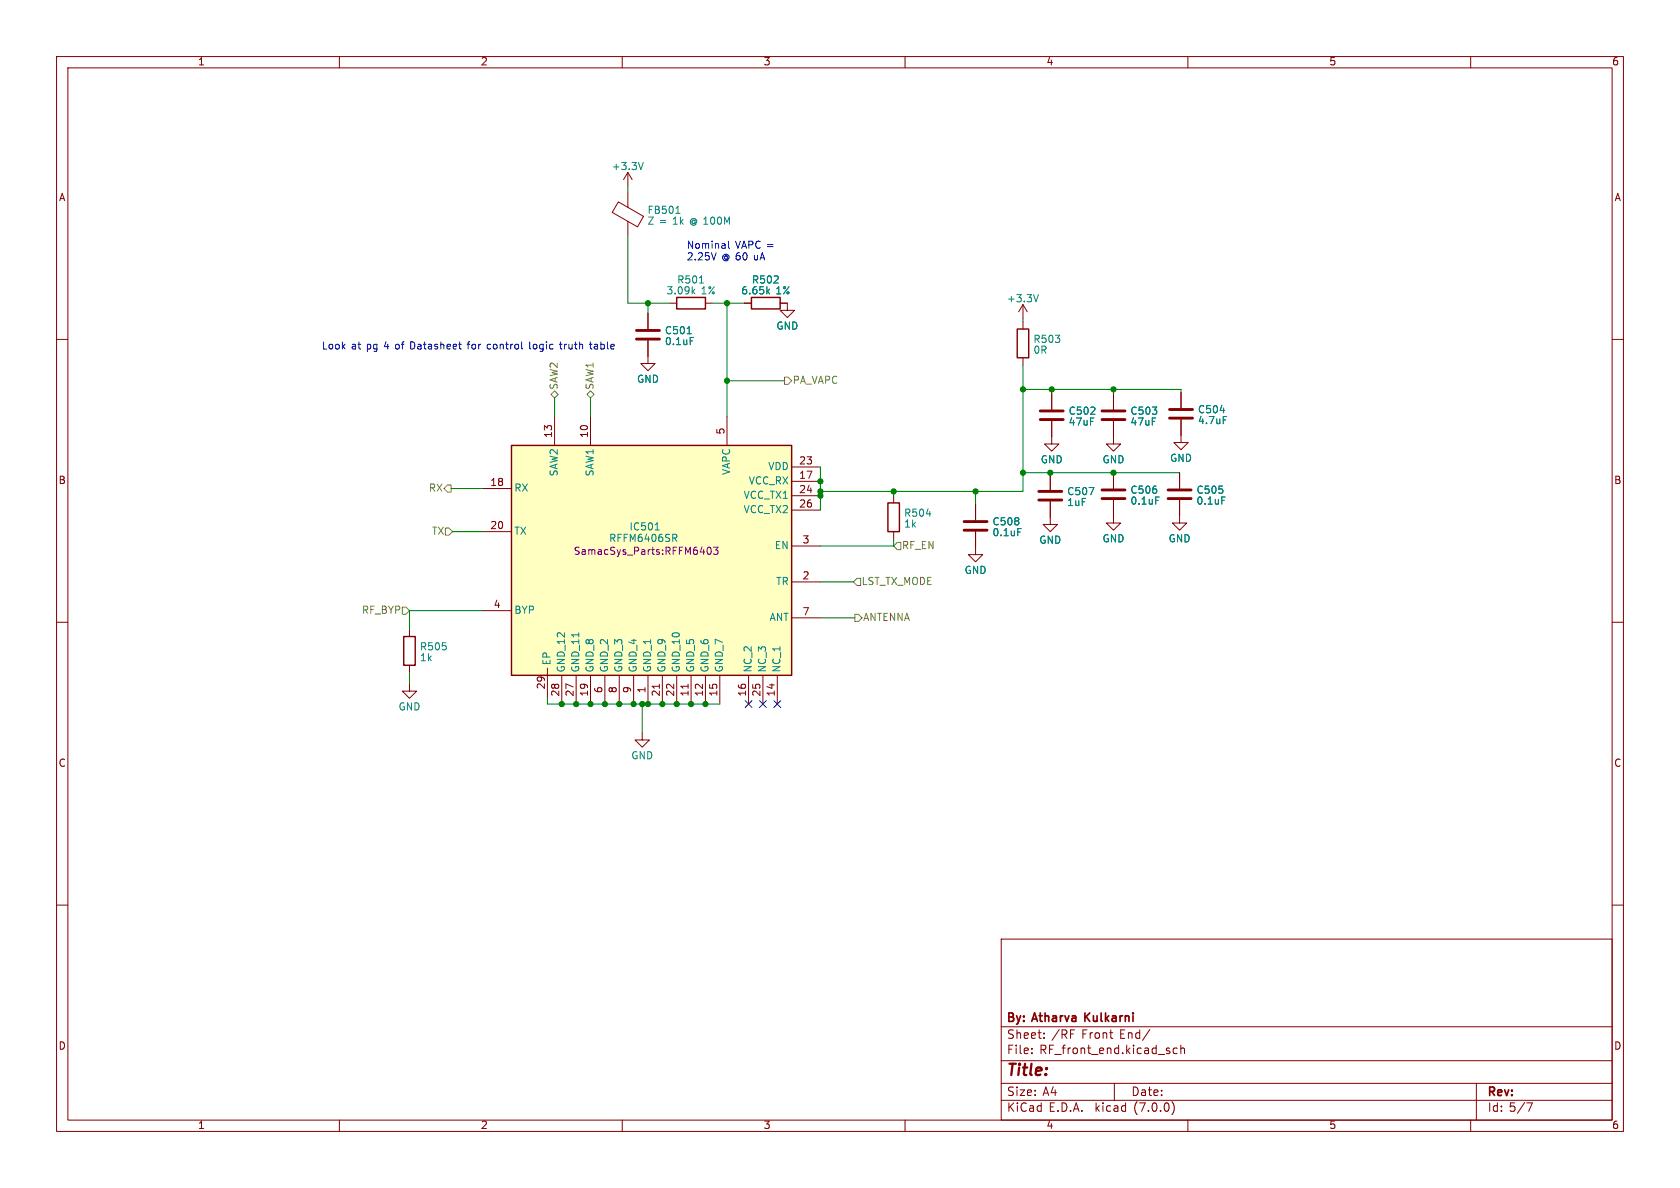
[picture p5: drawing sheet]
(kicad_sch (version 20230121) (generator eeschema)

 (paper "A4")

 (title_block
  (company "By: Atharva Kulkarni"))

 (lib_symbols
  (symbol "Device:C" (pin_numbers hide) (pin_names (offset 0.254)) (in_bom yes) (on_board yes)
   (property "Reference" "C" (at 0.635 2.54 0) (effects (font (size 1.27 1.27)) (justify left)))
   (property "Value" "C" (at 0.635 -2.54 0) (effects (font (size 1.27 1.27)) (justify left)))
   (property "Footprint" "" (at 0.9652 -3.81 0) (effects (font (size 1.27 1.27)) hide))
   (property "Datasheet" "~" (at 0 0 0) (effects (font (size 1.27 1.27)) hide))
   (symbol "C_0_1"
    (polyline (pts (xy -2.032 -0.762) (xy 2.032 -0.762)) (stroke (width 0.508) (type default)) (fill (type none)))
    (polyline (pts (xy -2.032 0.762) (xy 2.032 0.762)) (stroke (width 0.508) (type default)) (fill (type none))))
   (symbol "C_1_1"
    (pin passive line (at 0 3.81 270) (length 2.794) (name "~" (effects (font (size 1.27 1.27)))) (number "1" (effects (font (size 1.27 1.27)))))
    (pin passive line (at 0 -3.81 90) (length 2.794) (name "~" (effects (font (size 1.27 1.27)))) (number "2" (effects (font (size 1.27 1.27)))))))
  (symbol "Device:FerriteBead" (pin_numbers hide) (pin_names (offset 0)) (in_bom yes) (on_board yes)
   (property "Reference" "FB" (at -3.81 0.635 90) (effects (font (size 1.27 1.27))))
   (property "Value" "FerriteBead" (at 3.81 0 90) (effects (font (size 1.27 1.27))))
   (property "Footprint" "" (at -1.778 0 90) (effects (font (size 1.27 1.27)) hide))
   (property "Datasheet" "~" (at 0 0 0) (effects (font (size 1.27 1.27)) hide))
   (symbol "FerriteBead_0_1"
    (polyline (pts (xy 0 -1.27) (xy 0 -1.2192)) (stroke (width 0) (type default)) (fill (type none)))
    (polyline (pts (xy 0 1.27) (xy 0 1.2954)) (stroke (width 0) (type default)) (fill (type none)))
    (polyline (pts (xy -2.7686 0.4064) (xy -1.7018 2.2606) (xy 2.7686 -0.3048) (xy 1.6764 -2.159) (xy -2.7686 0.4064)) (stroke (width 0) (type default)) (fill (type none))))
   (symbol "FerriteBead_1_1"
    (pin passive line (at 0 3.81 270) (length 2.54) (name "~" (effects (font (size 1.27 1.27)))) (number "1" (effects (font (size 1.27 1.27)))))
    (pin passive line (at 0 -3.81 90) (length 2.54) (name "~" (effects (font (size 1.27 1.27)))) (number "2" (effects (font (size 1.27 1.27)))))))
  (symbol "Device:R" (pin_numbers hide) (pin_names (offset 0)) (in_bom yes) (on_board yes)
   (property "Reference" "R" (at 2.032 0 90) (effects (font (size 1.27 1.27))))
   (property "Value" "R" (at 0 0 90) (effects (font (size 1.27 1.27))))
   (property "Footprint" "" (at -1.778 0 90) (effects (font (size 1.27 1.27)) hide))
   (property "Datasheet" "~" (at 0 0 0) (effects (font (size 1.27 1.27)) hide))
   (symbol "R_0_1"
    (rectangle (start -1.016 -2.54) (end 1.016 2.54) (stroke (width 0.254) (type default)) (fill (type none))))
   (symbol "R_1_1"
    (pin passive line (at 0 3.81 270) (length 1.27) (name "~" (effects (font (size 1.27 1.27)))) (number "1" (effects (font (size 1.27 1.27)))))
    (pin passive line (at 0 -3.81 90) (length 1.27) (name "~" (effects (font (size 1.27 1.27)))) (number "2" (effects (font (size 1.27 1.27)))))))
  (symbol "SamacSys_Parts:RFFM6403" (in_bom yes) (on_board yes)
   (property "Reference" "IC501" (at 28.702 -11.938 0) (effects (font (size 1.27 1.27))))
   (property "Value" "RFFM6406SR\n" (at 28.448 -13.97 0) (effects (font (size 1.27 1.27))))
   (property "Footprint" "RFFM6403" (at 28.956 -16.256 0) (effects (font (size 1.27 1.27))))
   (property "Datasheet" "https://www.qorvo.com/products/d/da000805" (at 29.21 -194.92 0) (effects (font (size 1.27 1.27)) (justify left top) hide))
   (property "Height" "1.05" (at 29.21 -394.92 0) (effects (font (size 1.27 1.27)) (justify left top) hide))
   (property "Manufacturer_Name" "Qorvo" (at 29.21 -494.92 0) (effects (font (size 1.27 1.27)) (justify left top) hide))
   (property "Manufacturer_Part_Number" "RFFM6403" (at 29.21 -594.92 0) (effects (font (size 1.27 1.27)) (justify left top) hide))
   (property "Mouser Part Number" "N/A" (at 29.21 -694.92 0) (effects (font (size 1.27 1.27)) (justify left top) hide))
   (property "Mouser Price/Stock" "https://www.mouser.com/Search/Refine.aspx?Keyword=N%2FA" (at 29.21 -794.92 0) (effects (font (size 1.27 1.27)) (justify left top) hide))
   (property "Arrow Part Number" "" (at 29.21 -894.92 0) (effects (font (size 1.27 1.27)) (justify left top) hide))
   (property "Arrow Price/Stock" "" (at 29.21 -994.92 0) (effects (font (size 1.27 1.27)) (justify left top) hide))
   (symbol "RFFM6403_1_1"
    (rectangle (start 5.08 2.54) (end 54.61 -38.1) (stroke (width 0.254) (type default)) (fill (type background)))
    (pin passive line (at 29.21 -43.18 90) (length 5.08) (name "GND_1" (effects (font (size 1.27 1.27)))) (number "1" (effects (font (size 1.27 1.27)))))
    (pin passive line (at 19.05 7.62 270) (length 5.08) (name "SAW1" (effects (font (size 1.27 1.27)))) (number "10" (effects (font (size 1.27 1.27)))))
    (pin passive line (at 36.83 -43.18 90) (length 5.08) (name "GND_5" (effects (font (size 1.27 1.27)))) (number "11" (effects (font (size 1.27 1.27)))))
    (pin passive line (at 39.37 -43.18 90) (length 5.08) (name "GND_6" (effects (font (size 1.27 1.27)))) (number "12" (effects (font (size 1.27 1.27)))))
    (pin passive line (at 12.7 7.62 270) (length 5.08) (name "SAW2" (effects (font (size 1.27 1.27)))) (number "13" (effects (font (size 1.27 1.27)))))
    (pin passive line (at 52.07 -43.18 90) (length 5.08) (name "NC_1" (effects (font (size 1.27 1.27)))) (number "14" (effects (font (size 1.27 1.27)))))
    (pin passive line (at 41.91 -43.18 90) (length 5.08) (name "GND_7" (effects (font (size 1.27 1.27)))) (number "15" (effects (font (size 1.27 1.27)))))
    (pin passive line (at 46.99 -43.18 90) (length 5.08) (name "NC_2" (effects (font (size 1.27 1.27)))) (number "16" (effects (font (size 1.27 1.27)))))
    (pin passive line (at 59.69 -3.81 180) (length 5.08) (name "VCC_RX" (effects (font (size 1.27 1.27)))) (number "17" (effects (font (size 1.27 1.27)))))
    (pin passive line (at 0 -5.08 0) (length 5.08) (name "RX" (effects (font (size 1.27 1.27)))) (number "18" (effects (font (size 1.27 1.27)))))
    (pin passive line (at 19.05 -43.18 90) (length 5.08) (name "GND_8" (effects (font (size 1.27 1.27)))) (number "19" (effects (font (size 1.27 1.27)))))
    (pin passive line (at 59.69 -21.59 180) (length 5.08) (name "TR" (effects (font (size 1.27 1.27)))) (number "2" (effects (font (size 1.27 1.27)))))
    (pin passive line (at 0 -12.7 0) (length 5.08) (name "TX" (effects (font (size 1.27 1.27)))) (number "20" (effects (font (size 1.27 1.27)))))
    (pin passive line (at 31.75 -43.18 90) (length 5.08) (name "GND_9" (effects (font (size 1.27 1.27)))) (number "21" (effects (font (size 1.27 1.27)))))
    (pin passive line (at 34.29 -43.18 90) (length 5.08) (name "GND_10" (effects (font (size 1.27 1.27)))) (number "22" (effects (font (size 1.27 1.27)))))
    (pin passive line (at 59.69 -1.27 180) (length 5.08) (name "VDD" (effects (font (size 1.27 1.27)))) (number "23" (effects (font (size 1.27 1.27)))))
    (pin passive line (at 59.69 -6.35 180) (length 5.08) (name "VCC_TX1" (effects (font (size 1.27 1.27)))) (number "24" (effects (font (size 1.27 1.27)))))
    (pin passive line (at 49.53 -43.18 90) (length 5.08) (name "NC_3" (effects (font (size 1.27 1.27)))) (number "25" (effects (font (size 1.27 1.27)))))
    (pin passive line (at 59.69 -8.89 180) (length 5.08) (name "VCC_TX2" (effects (font (size 1.27 1.27)))) (number "26" (effects (font (size 1.27 1.27)))))
    (pin passive line (at 16.51 -43.18 90) (length 5.08) (name "GND_11" (effects (font (size 1.27 1.27)))) (number "27" (effects (font (size 1.27 1.27)))))
    (pin passive line (at 13.97 -43.18 90) (length 5.08) (name "GND_12" (effects (font (size 1.27 1.27)))) (number "28" (effects (font (size 1.27 1.27)))))
    (pin passive line (at 11.43 -41.91 90) (length 5.08) (name "EP" (effects (font (size 1.27 1.27)))) (number "29" (effects (font (size 1.27 1.27)))))
    (pin passive line (at 59.69 -15.24 180) (length 5.08) (name "EN" (effects (font (size 1.27 1.27)))) (number "3" (effects (font (size 1.27 1.27)))))
    (pin passive line (at 0 -26.67 0) (length 5.08) (name "BYP" (effects (font (size 1.27 1.27)))) (number "4" (effects (font (size 1.27 1.27)))))
    (pin passive line (at 43.18 7.62 270) (length 5.08) (name "VAPC" (effects (font (size 1.27 1.27)))) (number "5" (effects (font (size 1.27 1.27)))))
    (pin passive line (at 21.59 -43.18 90) (length 5.08) (name "GND_2" (effects (font (size 1.27 1.27)))) (number "6" (effects (font (size 1.27 1.27)))))
    (pin passive line (at 59.69 -27.94 180) (length 5.08) (name "ANT" (effects (font (size 1.27 1.27)))) (number "7" (effects (font (size 1.27 1.27)))))
    (pin passive line (at 24.13 -43.18 90) (length 5.08) (name "GND_3" (effects (font (size 1.27 1.27)))) (number "8" (effects (font (size 1.27 1.27)))))
    (pin passive line (at 26.67 -43.18 90) (length 5.08) (name "GND_4" (effects (font (size 1.27 1.27)))) (number "9" (effects (font (size 1.27 1.27)))))))
  (symbol "power:+3.3V" (power) (pin_names (offset 0)) (in_bom yes) (on_board yes)
   (property "Reference" "#PWR" (at 0 -3.81 0) (effects (font (size 1.27 1.27)) hide))
   (property "Value" "+3.3V" (at 0 3.556 0) (effects (font (size 1.27 1.27))))
   (property "Footprint" "" (at 0 0 0) (effects (font (size 1.27 1.27)) hide))
   (property "Datasheet" "" (at 0 0 0) (effects (font (size 1.27 1.27)) hide))
   (symbol "+3.3V_0_1"
    (polyline (pts (xy -0.762 1.27) (xy 0 2.54)) (stroke (width 0) (type default)) (fill (type none)))
    (polyline (pts (xy 0 0) (xy 0 2.54)) (stroke (width 0) (type default)) (fill (type none)))
    (polyline (pts (xy 0 2.54) (xy 0.762 1.27)) (stroke (width 0) (type default)) (fill (type none))))
   (symbol "+3.3V_1_1"
    (pin power_in line (at 0 0 90) (length 0) hide (name "+3.3V" (effects (font (size 1.27 1.27)))) (number "1" (effects (font (size 1.27 1.27)))))))
  (symbol "power:GND" (power) (pin_names (offset 0)) (in_bom yes) (on_board yes)
   (property "Reference" "#PWR" (at 0 -6.35 0) (effects (font (size 1.27 1.27)) hide))
   (property "Value" "GND" (at 0 -3.81 0) (effects (font (size 1.27 1.27))))
   (property "Footprint" "" (at 0 0 0) (effects (font (size 1.27 1.27)) hide))
   (property "Datasheet" "" (at 0 0 0) (effects (font (size 1.27 1.27)) hide))
   (symbol "GND_0_1"
    (polyline (pts (xy 0 0) (xy 0 -1.27) (xy 1.27 -1.27) (xy 0 -2.54) (xy -1.27 -1.27) (xy 0 -1.27)) (stroke (width 0) (type default)) (fill (type none))))
   (symbol "GND_1_1"
    (pin power_in line (at 0 0 270) (length 0) hide (name "GND" (effects (font (size 1.27 1.27)))) (number "1" (effects (font (size 1.27 1.27))))))))

 (junction (at 104.394 124.46) (diameter 0) (color 0 0 0 0))
 (junction (at 119.634 124.46) (diameter 0) (color 0 0 0 0))
 (junction (at 128.524 67.31) (diameter 0) (color 0 0 0 0))
 (junction (at 114.554 124.46) (diameter 0) (color 0 0 0 0))
 (junction (at 196.85 83.566) (diameter 0) (color 0 0 0 0))
 (junction (at 112.014 124.46) (diameter 0) (color 0 0 0 0))
 (junction (at 128.524 53.594) (diameter 0) (color 0 0 0 0))
 (junction (at 185.928 68.834) (diameter 0) (color 0 0 0 0))
 (junction (at 122.174 124.46) (diameter 0) (color 0 0 0 0))
 (junction (at 172.466 86.868) (diameter 0) (color 0 0 0 0))
 (junction (at 157.988 86.868) (diameter 0) (color 0 0 0 0))
 (junction (at 124.714 124.46) (diameter 0) (color 0 0 0 0))
 (junction (at 117.094 124.46) (diameter 0) (color 0 0 0 0))
 (junction (at 106.934 124.46) (diameter 0) (color 0 0 0 0))
 (junction (at 101.854 124.46) (diameter 0) (color 0 0 0 0))
 (junction (at 99.314 124.46) (diameter 0) (color 0 0 0 0))
 (junction (at 196.85 68.834) (diameter 0) (color 0 0 0 0))
 (junction (at 180.848 68.834) (diameter 0) (color 0 0 0 0))
 (junction (at 145.034 87.63) (diameter 0) (color 0 0 0 0))
 (junction (at 145.034 85.09) (diameter 0) (color 0 0 0 0))
 (junction (at 185.674 83.566) (diameter 0) (color 0 0 0 0))
 (junction (at 180.848 83.566) (diameter 0) (color 0 0 0 0))
 (junction (at 113.538 124.46) (diameter 0) (color 0 0 0 0))
 (junction (at 114.554 53.594) (diameter 0) (color 0 0 0 0))
 (junction (at 109.474 124.46) (diameter 0) (color 0 0 0 0))
 (junction (at 145.034 86.868) (diameter 0) (color 0 0 0 0))

 (no_connect (at 132.334 124.46))
 (no_connect (at 134.874 124.46))
 (no_connect (at 137.414 124.46))

 (wire (pts (xy 117.094 124.46) (xy 119.634 124.46)) (stroke (width 0) (type default)))
 (wire (pts (xy 150.876 102.87) (xy 145.034 102.87)) (stroke (width 0) (type default)))
 (wire (pts (xy 109.474 124.46) (xy 112.014 124.46)) (stroke (width 0) (type default)))
 (wire (pts (xy 80.01 93.98) (xy 85.344 93.98)) (stroke (width 0) (type default)))
 (wire (pts (xy 79.756 86.36) (xy 85.344 86.36)) (stroke (width 0) (type default)))
 (wire (pts (xy 124.714 124.46) (xy 127.254 124.46)) (stroke (width 0) (type default)))
 (wire (pts (xy 110.998 33.02) (xy 110.998 34.036)) (stroke (width 0) (type default)))
 (wire (pts (xy 128.524 67.31) (xy 128.524 73.66)) (stroke (width 0) (type default)))
 (wire (pts (xy 114.554 124.46) (xy 117.094 124.46)) (stroke (width 0) (type default)))
 (wire (pts (xy 128.524 53.594) (xy 131.572 53.594)) (stroke (width 0) (type default)))
 (wire (pts (xy 185.928 68.834) (xy 196.85 68.834)) (stroke (width 0) (type default)))
 (wire (pts (xy 96.774 124.46) (xy 99.314 124.46)) (stroke (width 0) (type default)))
 (wire (pts (xy 180.848 68.834) (xy 180.848 64.516)) (stroke (width 0) (type default)))
 (wire (pts (xy 145.034 86.868) (xy 157.988 86.868)) (stroke (width 0) (type default)))
 (wire (pts (xy 85.344 107.95) (xy 72.39 107.95)) (stroke (width 0) (type default)))
 (wire (pts (xy 151.13 109.22) (xy 145.034 109.22)) (stroke (width 0) (type default)))
 (wire (pts (xy 112.014 124.46) (xy 113.538 124.46)) (stroke (width 0) (type default)))
 (wire (pts (xy 110.998 53.594) (xy 114.554 53.594)) (stroke (width 0) (type default)))
 (wire (pts (xy 101.854 124.46) (xy 104.394 124.46)) (stroke (width 0) (type default)))
 (wire (pts (xy 125.984 53.594) (xy 128.524 53.594)) (stroke (width 0) (type default)))
 (wire (pts (xy 114.554 53.594) (xy 118.364 53.594)) (stroke (width 0) (type default)))
 (wire (pts (xy 122.174 124.46) (xy 124.714 124.46)) (stroke (width 0) (type default)))
 (wire (pts (xy 180.848 68.834) (xy 185.928 68.834)) (stroke (width 0) (type default)))
 (wire (pts (xy 145.034 86.868) (xy 145.034 87.63)) (stroke (width 0) (type default)))
 (wire (pts (xy 98.044 70.358) (xy 98.044 73.66)) (stroke (width 0) (type default)))
 (wire (pts (xy 185.674 83.82) (xy 185.674 83.566)) (stroke (width 0) (type default)))
 (wire (pts (xy 172.466 86.868) (xy 172.466 89.154)) (stroke (width 0) (type default)))
 (wire (pts (xy 106.934 124.46) (xy 109.474 124.46)) (stroke (width 0) (type default)))
 (wire (pts (xy 72.39 107.95) (xy 72.39 111.252)) (stroke (width 0) (type default)))
 (wire (pts (xy 96.774 123.19) (xy 96.774 124.46)) (stroke (width 0) (type default)))
 (wire (pts (xy 196.85 68.834) (xy 196.85 69.596)) (stroke (width 0) (type default)))
 (wire (pts (xy 180.848 83.566) (xy 185.674 83.566)) (stroke (width 0) (type default)))
 (wire (pts (xy 145.034 96.52) (xy 157.988 96.52)) (stroke (width 0) (type default)))
 (wire (pts (xy 104.394 124.46) (xy 106.934 124.46)) (stroke (width 0) (type default)))
 (wire (pts (xy 110.998 41.656) (xy 110.998 53.594)) (stroke (width 0) (type default)))
 (wire (pts (xy 128.524 67.31) (xy 138.684 67.31)) (stroke (width 0) (type default)))
 (wire (pts (xy 157.988 95.25) (xy 157.988 96.52)) (stroke (width 0) (type default)))
 (wire (pts (xy 145.034 87.63) (xy 145.034 90.17)) (stroke (width 0) (type default)))
 (wire (pts (xy 180.848 68.834) (xy 180.848 83.566)) (stroke (width 0) (type default)))
 (wire (pts (xy 72.39 118.872) (xy 72.39 120.904)) (stroke (width 0) (type default)))
 (wire (pts (xy 180.848 86.868) (xy 180.848 83.566)) (stroke (width 0) (type default)))
 (wire (pts (xy 113.538 124.46) (xy 114.554 124.46)) (stroke (width 0) (type default)))
 (wire (pts (xy 119.634 124.46) (xy 122.174 124.46)) (stroke (width 0) (type default)))
 (wire (pts (xy 185.928 69.596) (xy 185.928 68.834)) (stroke (width 0) (type default)))
 (wire (pts (xy 114.554 53.594) (xy 114.554 55.372)) (stroke (width 0) (type default)))
 (wire (pts (xy 208.534 83.566) (xy 196.85 83.566)) (stroke (width 0) (type default)))
 (wire (pts (xy 196.85 68.834) (xy 208.788 68.834)) (stroke (width 0) (type default)))
 (wire (pts (xy 104.394 70.358) (xy 104.394 73.66)) (stroke (width 0) (type default)))
 (wire (pts (xy 196.85 83.566) (xy 185.674 83.566)) (stroke (width 0) (type default)))
 (wire (pts (xy 145.034 85.09) (xy 145.034 86.868)) (stroke (width 0) (type default)))
 (wire (pts (xy 180.848 56.896) (xy 180.848 56.388)) (stroke (width 0) (type default)))
 (wire (pts (xy 208.788 68.834) (xy 208.788 69.342)) (stroke (width 0) (type default)))
 (wire (pts (xy 157.988 86.868) (xy 157.988 87.63)) (stroke (width 0) (type default)))
 (wire (pts (xy 113.538 124.46) (xy 113.538 129.54)) (stroke (width 0) (type default)))
 (wire (pts (xy 128.524 53.594) (xy 128.524 67.31)) (stroke (width 0) (type default)))
 (wire (pts (xy 145.034 82.55) (xy 145.034 85.09)) (stroke (width 0) (type default)))
 (wire (pts (xy 157.988 86.868) (xy 172.466 86.868)) (stroke (width 0) (type default)))
 (wire (pts (xy 172.466 86.868) (xy 180.848 86.868)) (stroke (width 0) (type default)))
 (wire (pts (xy 99.314 124.46) (xy 101.854 124.46)) (stroke (width 0) (type default)))

 (text "Look at pg 4 of Datasheet for control logic truth table" (at 56.896 61.976 0) (effects (font (size 1.27 1.27)) (justify left bottom)))
 (text "Nominal VAPC = \n2.25V @ 60 uA" (at 121.412 46.228 0) (effects (font (size 1.27 1.27)) (justify left bottom)))

 (hierarchical_label "SAW1" (shape bidirectional) (at 104.394 70.358 90) (fields_autoplaced) (effects (font (size 1.27 1.27)) (justify left)))
 (hierarchical_label "ANTENNA" (shape output) (at 151.13 109.22 0) (fields_autoplaced) (effects (font (size 1.27 1.27)) (justify left)))
 (hierarchical_label "TX" (shape input) (at 80.01 93.98 180) (fields_autoplaced) (effects (font (size 1.27 1.27)) (justify right)))
 (hierarchical_label "RF_BYP" (shape input) (at 72.39 107.95 180) (fields_autoplaced) (effects (font (size 1.27 1.27)) (justify right)))
 (hierarchical_label "PA_VAPC" (shape output) (at 138.684 67.31 0) (fields_autoplaced) (effects (font (size 1.27 1.27)) (justify left)))
 (hierarchical_label "LST_TX_MODE" (shape input) (at 150.876 102.87 0) (fields_autoplaced) (effects (font (size 1.27 1.27)) (justify left)))
 (hierarchical_label "SAW2" (shape bidirectional) (at 98.044 70.358 90) (fields_autoplaced) (effects (font (size 1.27 1.27)) (justify left)))
 (hierarchical_label "RX" (shape output) (at 79.756 86.36 180) (fields_autoplaced) (effects (font (size 1.27 1.27)) (justify right)))
 (hierarchical_label "RF_EN" (shape input) (at 157.988 96.52 0) (fields_autoplaced) (effects (font (size 1.27 1.27)) (justify left)))

 (symbol (lib_id "Device:C") (at 208.788 73.152 0) (unit 1) (in_bom yes) (on_board yes) (dnp no) (fields_autoplaced)
  (property "Reference" "C504" (at 211.709 72.5083 0) (effects (font (size 1.27 1.27)) (justify left)))
  (property "Value" "4.7uF" (at 211.709 74.4293 0) (effects (font (size 1.27 1.27)) (justify left)))
  (property "Footprint" "Capacitor_SMD:C_0603_1608Metric_Pad1.08x0.95mm_HandSolder" (at 209.7532 76.962 0) (effects (font (size 1.27 1.27)) hide))
  (property "Datasheet" "~" (at 208.788 73.152 0) (effects (font (size 1.27 1.27)) hide)) (pin "1") (pin "2"))

 (symbol (lib_id "Device:R") (at 157.988 91.44 180) (unit 1) (in_bom yes) (on_board yes) (dnp no) (fields_autoplaced)
  (property "Reference" "R504" (at 159.766 90.7963 0) (effects (font (size 1.27 1.27)) (justify right)))
  (property "Value" "1k" (at 159.766 92.7173 0) (effects (font (size 1.27 1.27)) (justify right)))
  (property "Footprint" "Resistor_SMD:R_0603_1608Metric_Pad0.98x0.95mm_HandSolder" (at 159.766 91.44 90) (effects (font (size 1.27 1.27)) hide))
  (property "Datasheet" "~" (at 157.988 91.44 0) (effects (font (size 1.27 1.27)) hide)) (pin "1") (pin "2"))

 (symbol (lib_id "Device:C") (at 208.534 87.376 0) (unit 1) (in_bom yes) (on_board yes) (dnp no) (fields_autoplaced)
  (property "Reference" "C505" (at 211.455 86.7323 0) (effects (font (size 1.27 1.27)) (justify left)))
  (property "Value" "0.1uF" (at 211.455 88.6533 0) (effects (font (size 1.27 1.27)) (justify left)))
  (property "Footprint" "Capacitor_SMD:C_0603_1608Metric_Pad1.08x0.95mm_HandSolder" (at 209.4992 91.186 0) (effects (font (size 1.27 1.27)) hide))
  (property "Datasheet" "~" (at 208.534 87.376 0) (effects (font (size 1.27 1.27)) hide)) (pin "1") (pin "2"))

 (symbol (lib_id "power:GND") (at 208.788 76.962 0) (unit 1) (in_bom yes) (on_board yes) (dnp no) (fields_autoplaced)
  (property "Reference" "#PWR0508" (at 208.788 83.312 0) (effects (font (size 1.27 1.27)) hide))
  (property "Value" "GND" (at 208.788 81.0975 0) (effects (font (size 1.27 1.27))))
  (property "Footprint" "" (at 208.788 76.962 0) (effects (font (size 1.27 1.27)) hide))
  (property "Datasheet" "" (at 208.788 76.962 0) (effects (font (size 1.27 1.27)) hide)) (pin "1"))

 (symbol (lib_id "power:GND") (at 114.554 62.992 0) (unit 1) (in_bom yes) (on_board yes) (dnp no) (fields_autoplaced)
  (property "Reference" "#PWR0503" (at 114.554 69.342 0) (effects (font (size 1.27 1.27)) hide))
  (property "Value" "GND" (at 114.554 67.1275 0) (effects (font (size 1.27 1.27))))
  (property "Footprint" "" (at 114.554 62.992 0) (effects (font (size 1.27 1.27)) hide))
  (property "Datasheet" "" (at 114.554 62.992 0) (effects (font (size 1.27 1.27)) hide)) (pin "1"))

 (symbol (lib_id "Device:FerriteBead") (at 110.998 37.846 180) (unit 1) (in_bom yes) (on_board yes) (dnp no) (fields_autoplaced)
  (property "Reference" "FB501" (at 114.4016 37.2531 0) (effects (font (size 1.27 1.27)) (justify right)))
  (property "Value" "Z = 1k @ 100M" (at 114.4016 39.1741 0) (effects (font (size 1.27 1.27)) (justify right)))
  (property "Footprint" "Inductor_SMD:L_0603_1608Metric_Pad1.05x0.95mm_HandSolder" (at 112.776 37.846 90) (effects (font (size 1.27 1.27)) hide))
  (property "Datasheet" "~" (at 110.998 37.846 0) (effects (font (size 1.27 1.27)) hide)) (pin "1") (pin "2"))

 (symbol (lib_id "power:GND") (at 196.85 91.186 0) (unit 1) (in_bom yes) (on_board yes) (dnp no) (fields_autoplaced)
  (property "Reference" "#PWR0510" (at 196.85 97.536 0) (effects (font (size 1.27 1.27)) hide))
  (property "Value" "GND" (at 196.85 95.3215 0) (effects (font (size 1.27 1.27))))
  (property "Footprint" "" (at 196.85 91.186 0) (effects (font (size 1.27 1.27)) hide))
  (property "Datasheet" "" (at 196.85 91.186 0) (effects (font (size 1.27 1.27)) hide)) (pin "1"))

 (symbol (lib_id "SamacSys_Parts:RFFM6403") (at 85.344 81.28 0) (unit 1) (in_bom yes) (on_board yes) (dnp no)
  (property "Reference" "IC501" (at 114.046 93.218 0) (effects (font (size 1.27 1.27))))
  (property "Value" "RFFM6406SR\n" (at 113.792 95.25 0) (effects (font (size 1.27 1.27))))
  (property "Footprint" "SamacSys_Parts:RFFM6403" (at 114.3 97.536 0) (effects (font (size 1.27 1.27))))
  (property "Datasheet" "https://www.qorvo.com/products/d/da000805" (at 114.554 276.2 0) (effects (font (size 1.27 1.27)) (justify left top) hide))
  (property "Height" "1.05" (at 114.554 476.2 0) (effects (font (size 1.27 1.27)) (justify left top) hide))
  (property "Manufacturer_Name" "Qorvo" (at 114.554 576.2 0) (effects (font (size 1.27 1.27)) (justify left top) hide))
  (property "Manufacturer_Part_Number" "RFFM6403" (at 114.554 676.2 0) (effects (font (size 1.27 1.27)) (justify left top) hide))
  (property "Mouser Part Number" "N/A" (at 114.554 776.2 0) (effects (font (size 1.27 1.27)) (justify left top) hide))
  (property "Mouser Price/Stock" "https://www.mouser.com/Search/Refine.aspx?Keyword=N%2FA" (at 114.554 876.2 0) (effects (font (size 1.27 1.27)) (justify left top) hide))
  (property "Arrow Part Number" "" (at 114.554 976.2 0) (effects (font (size 1.27 1.27)) (justify left top) hide))
  (property "Arrow Price/Stock" "" (at 114.554 1076.2 0) (effects (font (size 1.27 1.27)) (justify left top) hide)) (pin "1") (pin "10") (pin "11") (pin "12") (pin "13") (pin "14") (pin "15") (pin "16") (pin "17") (pin "18") (pin "19") (pin "2") (pin "20") (pin "21") (pin "22") (pin "23") (pin "24") (pin "25") (pin "26") (pin "27") (pin "28") (pin "29") (pin "3") (pin "4") (pin "5") (pin "6") (pin "7") (pin "8") (pin "9"))

 (symbol (lib_id "power:GND") (at 172.466 96.774 0) (unit 1) (in_bom yes) (on_board yes) (dnp no) (fields_autoplaced)
  (property "Reference" "#PWR0512" (at 172.466 103.124 0) (effects (font (size 1.27 1.27)) hide))
  (property "Value" "GND" (at 172.466 100.9095 0) (effects (font (size 1.27 1.27))))
  (property "Footprint" "" (at 172.466 96.774 0) (effects (font (size 1.27 1.27)) hide))
  (property "Datasheet" "" (at 172.466 96.774 0) (effects (font (size 1.27 1.27)) hide)) (pin "1"))

 (symbol (lib_id "Device:R") (at 180.848 60.706 180) (unit 1) (in_bom yes) (on_board yes) (dnp no) (fields_autoplaced)
  (property "Reference" "R503" (at 182.626 60.0623 0) (effects (font (size 1.27 1.27)) (justify right)))
  (property "Value" "0R" (at 182.626 61.9833 0) (effects (font (size 1.27 1.27)) (justify right)))
  (property "Footprint" "Resistor_SMD:R_0603_1608Metric_Pad0.98x0.95mm_HandSolder" (at 182.626 60.706 90) (effects (font (size 1.27 1.27)) hide))
  (property "Datasheet" "~" (at 180.848 60.706 0) (effects (font (size 1.27 1.27)) hide)) (pin "1") (pin "2"))

 (symbol (lib_id "Device:C") (at 196.85 73.406 0) (unit 1) (in_bom yes) (on_board yes) (dnp no) (fields_autoplaced)
  (property "Reference" "C503" (at 199.771 72.7623 0) (effects (font (size 1.27 1.27)) (justify left)))
  (property "Value" "47uF" (at 199.771 74.6833 0) (effects (font (size 1.27 1.27)) (justify left)))
  (property "Footprint" "Capacitor_SMD:C_0603_1608Metric_Pad1.08x0.95mm_HandSolder" (at 197.8152 77.216 0) (effects (font (size 1.27 1.27)) hide))
  (property "Datasheet" "~" (at 196.85 73.406 0) (effects (font (size 1.27 1.27)) hide)) (pin "1") (pin "2"))

 (symbol (lib_id "power:+3.3V") (at 110.998 33.02 0) (unit 1) (in_bom yes) (on_board yes) (dnp no)
  (property "Reference" "#PWR0502" (at 110.998 36.83 0) (effects (font (size 1.27 1.27)) hide))
  (property "Value" "+3.3V" (at 110.998 29.5181 0) (effects (font (size 1.27 1.27))))
  (property "Footprint" "" (at 110.998 33.02 0) (effects (font (size 1.27 1.27)) hide))
  (property "Datasheet" "" (at 110.998 33.02 0) (effects (font (size 1.27 1.27)) hide)) (pin "1"))

 (symbol (lib_id "Device:R") (at 72.39 115.062 180) (unit 1) (in_bom yes) (on_board yes) (dnp no) (fields_autoplaced)
  (property "Reference" "R505" (at 74.168 114.4183 0) (effects (font (size 1.27 1.27)) (justify right)))
  (property "Value" "1k" (at 74.168 116.3393 0) (effects (font (size 1.27 1.27)) (justify right)))
  (property "Footprint" "Resistor_SMD:R_0603_1608Metric_Pad0.98x0.95mm_HandSolder" (at 74.168 115.062 90) (effects (font (size 1.27 1.27)) hide))
  (property "Datasheet" "~" (at 72.39 115.062 0) (effects (font (size 1.27 1.27)) hide)) (pin "1") (pin "2"))

 (symbol (lib_id "Device:C") (at 196.85 87.376 0) (unit 1) (in_bom yes) (on_board yes) (dnp no) (fields_autoplaced)
  (property "Reference" "C506" (at 199.771 86.7323 0) (effects (font (size 1.27 1.27)) (justify left)))
  (property "Value" "0.1uF" (at 199.771 88.6533 0) (effects (font (size 1.27 1.27)) (justify left)))
  (property "Footprint" "Capacitor_SMD:C_0603_1608Metric_Pad1.08x0.95mm_HandSolder" (at 197.8152 91.186 0) (effects (font (size 1.27 1.27)) hide))
  (property "Datasheet" "~" (at 196.85 87.376 0) (effects (font (size 1.27 1.27)) hide)) (pin "1") (pin "2"))

 (symbol (lib_id "Device:C") (at 185.928 73.406 0) (unit 1) (in_bom yes) (on_board yes) (dnp no) (fields_autoplaced)
  (property "Reference" "C502" (at 188.849 72.7623 0) (effects (font (size 1.27 1.27)) (justify left)))
  (property "Value" "47uF" (at 188.849 74.6833 0) (effects (font (size 1.27 1.27)) (justify left)))
  (property "Footprint" "Capacitor_SMD:C_0603_1608Metric_Pad1.08x0.95mm_HandSolder" (at 186.8932 77.216 0) (effects (font (size 1.27 1.27)) hide))
  (property "Datasheet" "~" (at 185.928 73.406 0) (effects (font (size 1.27 1.27)) hide)) (pin "1") (pin "2"))

 (symbol (lib_id "Device:C") (at 172.466 92.964 0) (unit 1) (in_bom yes) (on_board yes) (dnp no) (fields_autoplaced)
  (property "Reference" "C508" (at 175.387 92.3203 0) (effects (font (size 1.27 1.27)) (justify left)))
  (property "Value" "0.1uF" (at 175.387 94.2413 0) (effects (font (size 1.27 1.27)) (justify left)))
  (property "Footprint" "Capacitor_SMD:C_0603_1608Metric_Pad1.08x0.95mm_HandSolder" (at 173.4312 96.774 0) (effects (font (size 1.27 1.27)) hide))
  (property "Datasheet" "~" (at 172.466 92.964 0) (effects (font (size 1.27 1.27)) hide)) (pin "1") (pin "2"))

 (symbol (lib_id "power:+3.3V") (at 180.848 56.388 0) (unit 1) (in_bom yes) (on_board yes) (dnp no) (fields_autoplaced)
  (property "Reference" "#PWR0505" (at 180.848 60.198 0) (effects (font (size 1.27 1.27)) hide))
  (property "Value" "+3.3V" (at 180.848 52.8861 0) (effects (font (size 1.27 1.27))))
  (property "Footprint" "" (at 180.848 56.388 0) (effects (font (size 1.27 1.27)) hide))
  (property "Datasheet" "" (at 180.848 56.388 0) (effects (font (size 1.27 1.27)) hide)) (pin "1"))

 (symbol (lib_id "Device:R") (at 135.382 53.594 90) (unit 1) (in_bom yes) (on_board yes) (dnp no) (fields_autoplaced)
  (property "Reference" "R502" (at 135.382 49.5681 90) (effects (font (size 1.27 1.27))))
  (property "Value" "6.65k 1%" (at 135.382 51.4891 90) (effects (font (size 1.27 1.27))))
  (property "Footprint" "Resistor_SMD:R_0603_1608Metric_Pad0.98x0.95mm_HandSolder" (at 135.382 55.372 90) (effects (font (size 1.27 1.27)) hide))
  (property "Datasheet" "~" (at 135.382 53.594 0) (effects (font (size 1.27 1.27)) hide)) (pin "1") (pin "2"))

 (symbol (lib_id "Device:R") (at 122.174 53.594 90) (unit 1) (in_bom yes) (on_board yes) (dnp no) (fields_autoplaced)
  (property "Reference" "R501" (at 122.174 49.5681 90) (effects (font (size 1.27 1.27))))
  (property "Value" "3.09k 1%" (at 122.174 51.4891 90) (effects (font (size 1.27 1.27))))
  (property "Footprint" "Resistor_SMD:R_0603_1608Metric_Pad0.98x0.95mm_HandSolder" (at 122.174 55.372 90) (effects (font (size 1.27 1.27)) hide))
  (property "Datasheet" "~" (at 122.174 53.594 0) (effects (font (size 1.27 1.27)) hide)) (pin "1") (pin "2"))

 (symbol (lib_id "power:GND") (at 72.39 120.904 0) (unit 1) (in_bom yes) (on_board yes) (dnp no) (fields_autoplaced)
  (property "Reference" "#PWR0513" (at 72.39 127.254 0) (effects (font (size 1.27 1.27)) hide))
  (property "Value" "GND" (at 72.39 125.0395 0) (effects (font (size 1.27 1.27))))
  (property "Footprint" "" (at 72.39 120.904 0) (effects (font (size 1.27 1.27)) hide))
  (property "Datasheet" "" (at 72.39 120.904 0) (effects (font (size 1.27 1.27)) hide)) (pin "1"))

 (symbol (lib_id "power:GND") (at 185.674 91.44 0) (unit 1) (in_bom yes) (on_board yes) (dnp no) (fields_autoplaced)
  (property "Reference" "#PWR0509" (at 185.674 97.79 0) (effects (font (size 1.27 1.27)) hide))
  (property "Value" "GND" (at 185.674 95.5755 0) (effects (font (size 1.27 1.27))))
  (property "Footprint" "" (at 185.674 91.44 0) (effects (font (size 1.27 1.27)) hide))
  (property "Datasheet" "" (at 185.674 91.44 0) (effects (font (size 1.27 1.27)) hide)) (pin "1"))

 (symbol (lib_id "power:GND") (at 208.534 91.186 0) (unit 1) (in_bom yes) (on_board yes) (dnp no) (fields_autoplaced)
  (property "Reference" "#PWR0511" (at 208.534 97.536 0) (effects (font (size 1.27 1.27)) hide))
  (property "Value" "GND" (at 208.534 95.3215 0) (effects (font (size 1.27 1.27))))
  (property "Footprint" "" (at 208.534 91.186 0) (effects (font (size 1.27 1.27)) hide))
  (property "Datasheet" "" (at 208.534 91.186 0) (effects (font (size 1.27 1.27)) hide)) (pin "1"))

 (symbol (lib_id "power:GND") (at 185.928 77.216 0) (unit 1) (in_bom yes) (on_board yes) (dnp no) (fields_autoplaced)
  (property "Reference" "#PWR0506" (at 185.928 83.566 0) (effects (font (size 1.27 1.27)) hide))
  (property "Value" "GND" (at 185.928 81.3515 0) (effects (font (size 1.27 1.27))))
  (property "Footprint" "" (at 185.928 77.216 0) (effects (font (size 1.27 1.27)) hide))
  (property "Datasheet" "" (at 185.928 77.216 0) (effects (font (size 1.27 1.27)) hide)) (pin "1"))

 (symbol (lib_id "power:GND") (at 139.192 53.594 0) (unit 1) (in_bom yes) (on_board yes) (dnp no) (fields_autoplaced)
  (property "Reference" "#PWR0504" (at 139.192 59.944 0) (effects (font (size 1.27 1.27)) hide))
  (property "Value" "GND" (at 139.192 57.7295 0) (effects (font (size 1.27 1.27))))
  (property "Footprint" "" (at 139.192 53.594 0) (effects (font (size 1.27 1.27)) hide))
  (property "Datasheet" "" (at 139.192 53.594 0) (effects (font (size 1.27 1.27)) hide)) (pin "1"))

 (symbol (lib_id "power:GND") (at 113.538 129.54 0) (unit 1) (in_bom yes) (on_board yes) (dnp no) (fields_autoplaced)
  (property "Reference" "#PWR0501" (at 113.538 135.89 0) (effects (font (size 1.27 1.27)) hide))
  (property "Value" "GND" (at 113.538 133.6755 0) (effects (font (size 1.27 1.27))))
  (property "Footprint" "" (at 113.538 129.54 0) (effects (font (size 1.27 1.27)) hide))
  (property "Datasheet" "" (at 113.538 129.54 0) (effects (font (size 1.27 1.27)) hide)) (pin "1"))

 (symbol (lib_id "power:GND") (at 196.85 77.216 0) (unit 1) (in_bom yes) (on_board yes) (dnp no) (fields_autoplaced)
  (property "Reference" "#PWR0507" (at 196.85 83.566 0) (effects (font (size 1.27 1.27)) hide))
  (property "Value" "GND" (at 196.85 81.3515 0) (effects (font (size 1.27 1.27))))
  (property "Footprint" "" (at 196.85 77.216 0) (effects (font (size 1.27 1.27)) hide))
  (property "Datasheet" "" (at 196.85 77.216 0) (effects (font (size 1.27 1.27)) hide)) (pin "1"))

 (symbol (lib_id "Device:C") (at 185.674 87.63 0) (unit 1) (in_bom yes) (on_board yes) (dnp no) (fields_autoplaced)
  (property "Reference" "C507" (at 188.595 86.9863 0) (effects (font (size 1.27 1.27)) (justify left)))
  (property "Value" "1uF" (at 188.595 88.9073 0) (effects (font (size 1.27 1.27)) (justify left)))
  (property "Footprint" "Capacitor_SMD:C_0603_1608Metric_Pad1.08x0.95mm_HandSolder" (at 186.6392 91.44 0) (effects (font (size 1.27 1.27)) hide))
  (property "Datasheet" "~" (at 185.674 87.63 0) (effects (font (size 1.27 1.27)) hide)) (pin "1") (pin "2"))

 (symbol (lib_id "Device:C") (at 114.554 59.182 0) (unit 1) (in_bom yes) (on_board yes) (dnp no) (fields_autoplaced)
  (property "Reference" "C501" (at 117.475 58.5383 0) (effects (font (size 1.27 1.27)) (justify left)))
  (property "Value" "0.1uF" (at 117.475 60.4593 0) (effects (font (size 1.27 1.27)) (justify left)))
  (property "Footprint" "Capacitor_SMD:C_0603_1608Metric_Pad1.08x0.95mm_HandSolder" (at 115.5192 62.992 0) (effects (font (size 1.27 1.27)) hide))
  (property "Datasheet" "~" (at 114.554 59.182 0) (effects (font (size 1.27 1.27)) hide)) (pin "1") (pin "2")))
